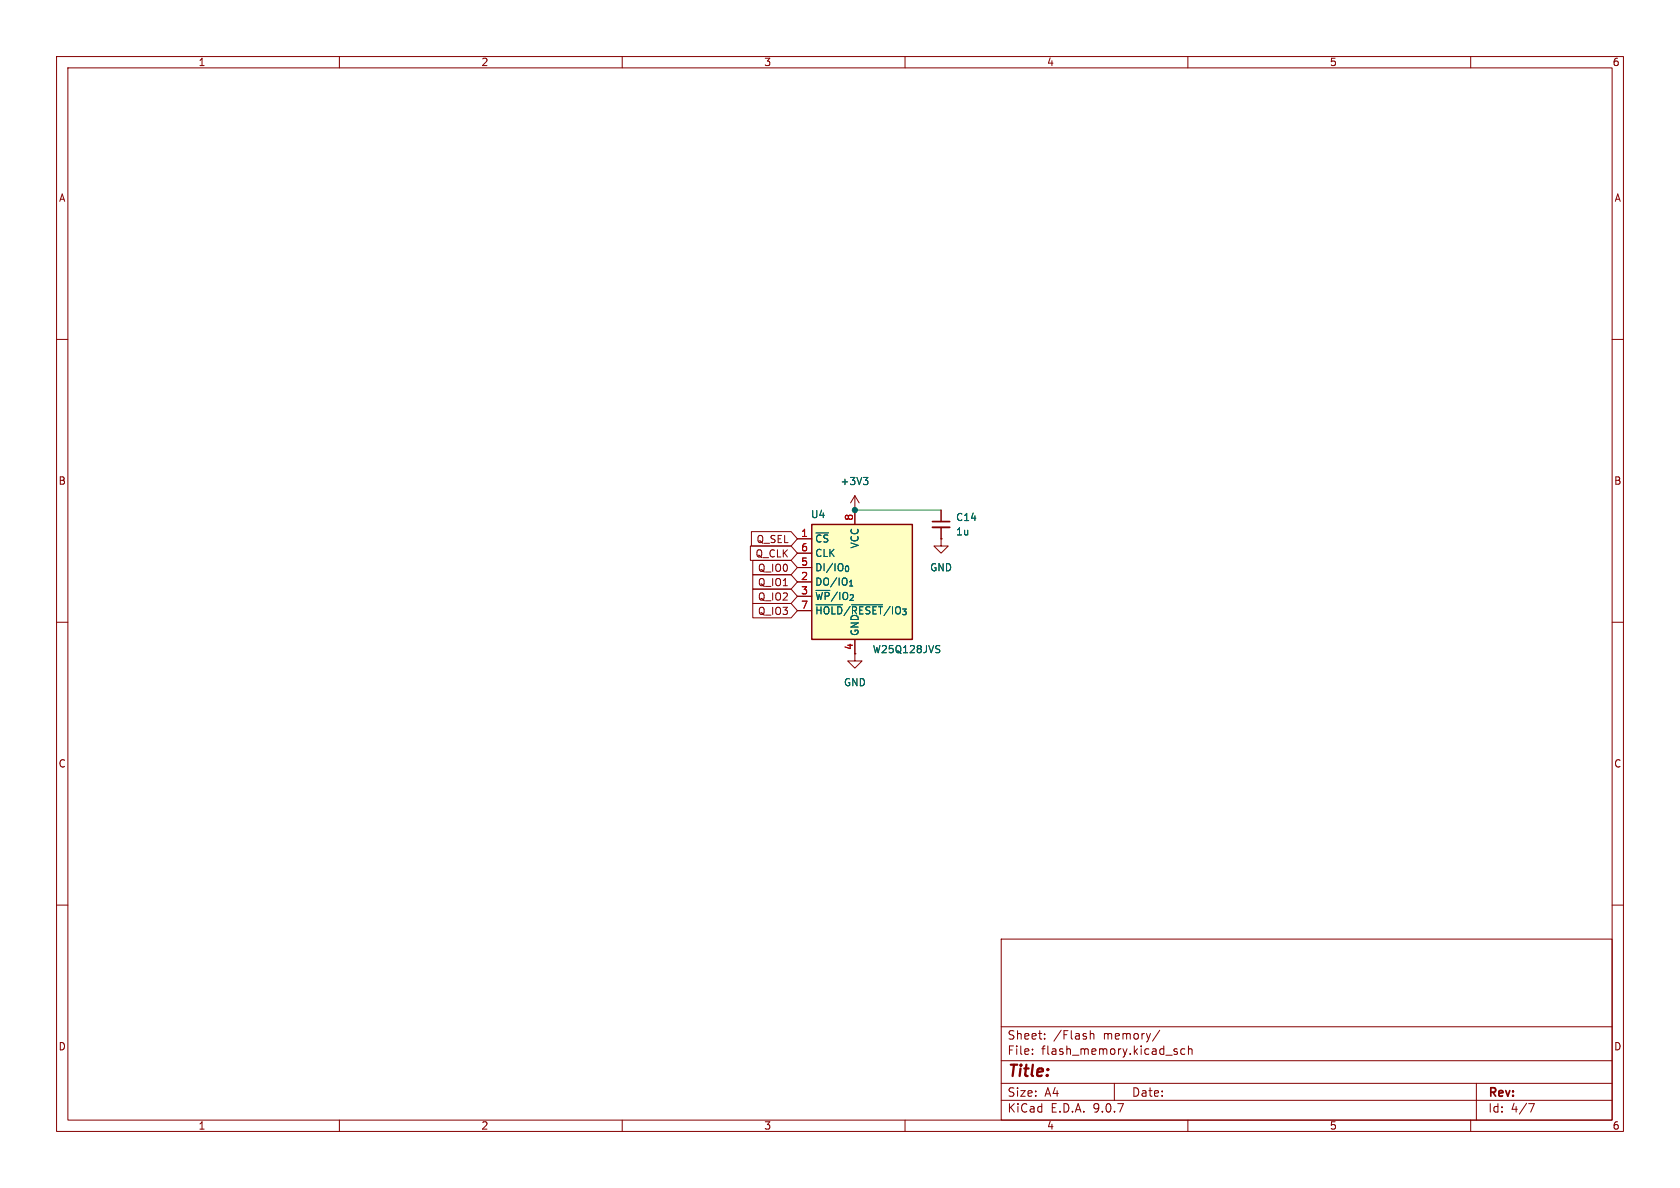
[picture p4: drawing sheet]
<svg xmlns="http://www.w3.org/2000/svg" width="297mm" height="210mm" viewBox="0 0 297 210" stroke-linecap="round" stroke-linejoin="round" font-family="sans-serif">
<g fill="none" stroke="#840000" stroke-width=".18">
<path d="M10 10h277v190h-277zM12 12h273v186h-273zM60 10v2M110 10v2M160 10v2M210 10v2M260 10v2M10 60h2M285 60h2M166.4 95.3v1.2h1.2l-1.2 1.3-1.3-1.3h1.3M166.4 95.3h.1M10 110h2"/>
<path d="M151.1 115.6v1.2h1.3l-1.3 1.3-1.2-1.3h1.2M285 110h2M10 160h2M177 166h108v32h-108zM285 160h2M60 198v2M110 198v2M160 198v2M177 194.5h108M177 191.5h108M177 187.5h108M177 181.5h108"/>
<path d="M182.5 186.3v.1M182.5 185.5v.1M184.7 183.6v.1M184.7 182.8v.1M192.7 182.2v1.5M192.7 182.8l.3-.1 .3 .1 .1 .9M197 191.5v3M205 182.1l-1.3 2M207.6 185.8l.5 .2 .1 .2-.2 .2-.5-.1M207.6 185.5h.5M209.5 185.5l-.5-.1-.3 .3v.4l.2 .2h.6M210 198v2"/>
<path d="M210.1 185.5l.2-.1 .4 .1v.9M210.1 184.9v1.5M260 198v2M261 191.5v6.5M270.2 195.1h1l-.6 1.5"/>
</g>
<path d="M143.5 92.7h17.8v20.3h-17.8z" fill="#ffffc2"/>
<path d="M143.5 92.7h17.8v20.3h-17.8z" fill="none" stroke="#840000" stroke-width=".25"/>
<g fill="none" stroke="#840000" stroke-width=".18">
<path d="M132.7 96.5h7.2l1.1 1.3-1.1 1.3h-7.2zM132.8 94h7.1l1.1 1.3-1.1 1.2h-7.1zM133.1 99.1h6.8l1.1 1.2-1.1 1.3h-6.8zM141 95.3h2.5M141 97.8h2.5M151.1 90.2h.1M151.1 87.6v5.1M151.1 87.6l-.7 1.3M151.1 87.6l.8 1.3M166.4 95.3h.1M166.4 90.2v2M166.4 93.2v2.1"/>
<path d="M133.1 106.7h6.8l1.1 1.3-1.1 1.2h-6.8zM133.1 101.6h6.8l1.1 1.3-1.1 1.2h-6.8zM133.1 104.1h6.8l1.1 1.3-1.1 1.3h-6.8zM141 100.3h2.5M141 102.9h2.5M141 105.4h2.5M141 108h2.5M151.1 113v2.6"/>
</g>
<path d="M152.6 84.4h.8l-.4 .5M153.2 84.9l.2 .2v.3l-.2 .3M144.2 106.9h4.8M150.5 106.9h5.5M165.7 114.1l.4 .1M165.9 114.8l.2 .2-.2 .4" fill="none" stroke="#006464" stroke-width=".18"/>
<path d="M164.8 92.2h3.1" fill="none" stroke="#840000" stroke-width=".3"/>
<path d="M164.8 93.2h3.1" fill="none" stroke="#840000" stroke-width=".33"/>
<path d="M151.1 90.2h15.3" fill="none" stroke="#009600" stroke-width=".18"/>
<circle cx="151.1" cy="90.2" r=".46" fill="#009600" stroke="#009600" stroke-width=".18"/>
<text font-size="2.8" fill="#840000" x="178" y="190.9">Title:</text>
<g font-size="2.1" fill="#840000">
<text x="178" y="184">Sheet:</text>
<text x="186.2" y="184">/Flash</text>
<text x="195.1" y="184">memory/</text>
<text x="178" y="186.7">File:</text>
<text x="184.1" y="186.7">flash_memory.kicad_sch</text>
<text x="178" y="196.9">KiCad</text>
<text x="178" y="194.1">Size:</text>
<text x="184.7" y="194.1">A4</text>
<text x="185.7" y="196.9">E.D.A.</text>
<text x="193.3" y="196.9">9.0.7</text>
<text x="200" y="194.1">Date:</text>
<text x="263" y="194.3">Rev:</text>
<text x="263" y="196.9">Id:</text>
<text x="267.1" y="196.9">4/7</text>
</g>
<g font-size="1.8" fill="#840000">
<text x="35" y="11.9">1</text>
<text x="85" y="11.9">2</text>
<text x="135" y="11.9">3</text>
<text x="185" y="11.9">4</text>
<text x="235" y="11.9">5</text>
<text x="285" y="11.9">6</text>
<text x="10.3" y="35.9">A</text>
<text x="285.3" y="35.9">A</text>
<text x="10.3" y="85.9">B</text>
<text x="285.3" y="85.9">B</text>
<text x="133.5" y="98.7">Q_CLK</text>
<text x="133.7" y="96.2">Q_SEL</text>
<text x="133.9" y="101.3">Q_IO0</text>
<text x="133.9" y="103.8">Q_IO1</text>
<text x="133.9" y="106.4">Q_IO2</text>
<text x="133.9" y="108.9">Q_IO3</text>
<text x="10.3" y="135.9">C</text>
<text x="285.3" y="135.9">C</text>
<text x="10.3" y="185.9">D</text>
<text x="285.3" y="185.9">D</text>
<text x="35" y="199.9">1</text>
<text x="85" y="199.9">2</text>
<text x="135" y="199.9">3</text>
<text x="185" y="199.9">4</text>
<text x="235" y="199.9">5</text>
<text x="285" y="199.9">6</text>
</g>
<g font-size="1.8" fill="#006464">
<text x="148.5" y="86">+3V3</text>
<text x="143.3" y="91.8">U4</text>
<text x="168.9" y="94.8">1u</text>
<text x="168.9" y="92.3">C14</text>
<text x="144" y="96.1">~{CS}</text>
<text x="144" y="98.7">CLK</text>
<text x="144" y="101.2">DI/IO_{0}</text>
<text x="152" y="97" transform="rotate(-90 152 97)">VCC</text>
<text x="164.3" y="101.2">GND</text>
<text x="144" y="103.7">DO/IO_{1}</text>
<text x="144" y="106.3">~{WP}/IO_{2}</text>
<text x="144" y="108.8">~{HOLD}/~{RESET}/IO_{3}</text>
<text x="152" y="112.5" transform="rotate(-90 152 112.5)">GND</text>
<text x="154.2" y="115.7">W25Q128JVS</text>
<text x="149.1" y="121.5">GND</text>
</g>
<g font-size="1.8" fill="#a90000">
<text x="141.5" y="95">1</text>
<text x="150.9" y="92.1" transform="rotate(-90 150.9 92.1)">8</text>
<text x="141.5" y="97.5">6</text>
<text x="141.5" y="100.1">5</text>
<text x="141.5" y="102.6">2</text>
<text x="141.5" y="105.2">3</text>
<text x="141.5" y="107.7">7</text>
<text x="150.9" y="115" transform="rotate(-90 150.9 115)">4</text>
</g>
</svg>
